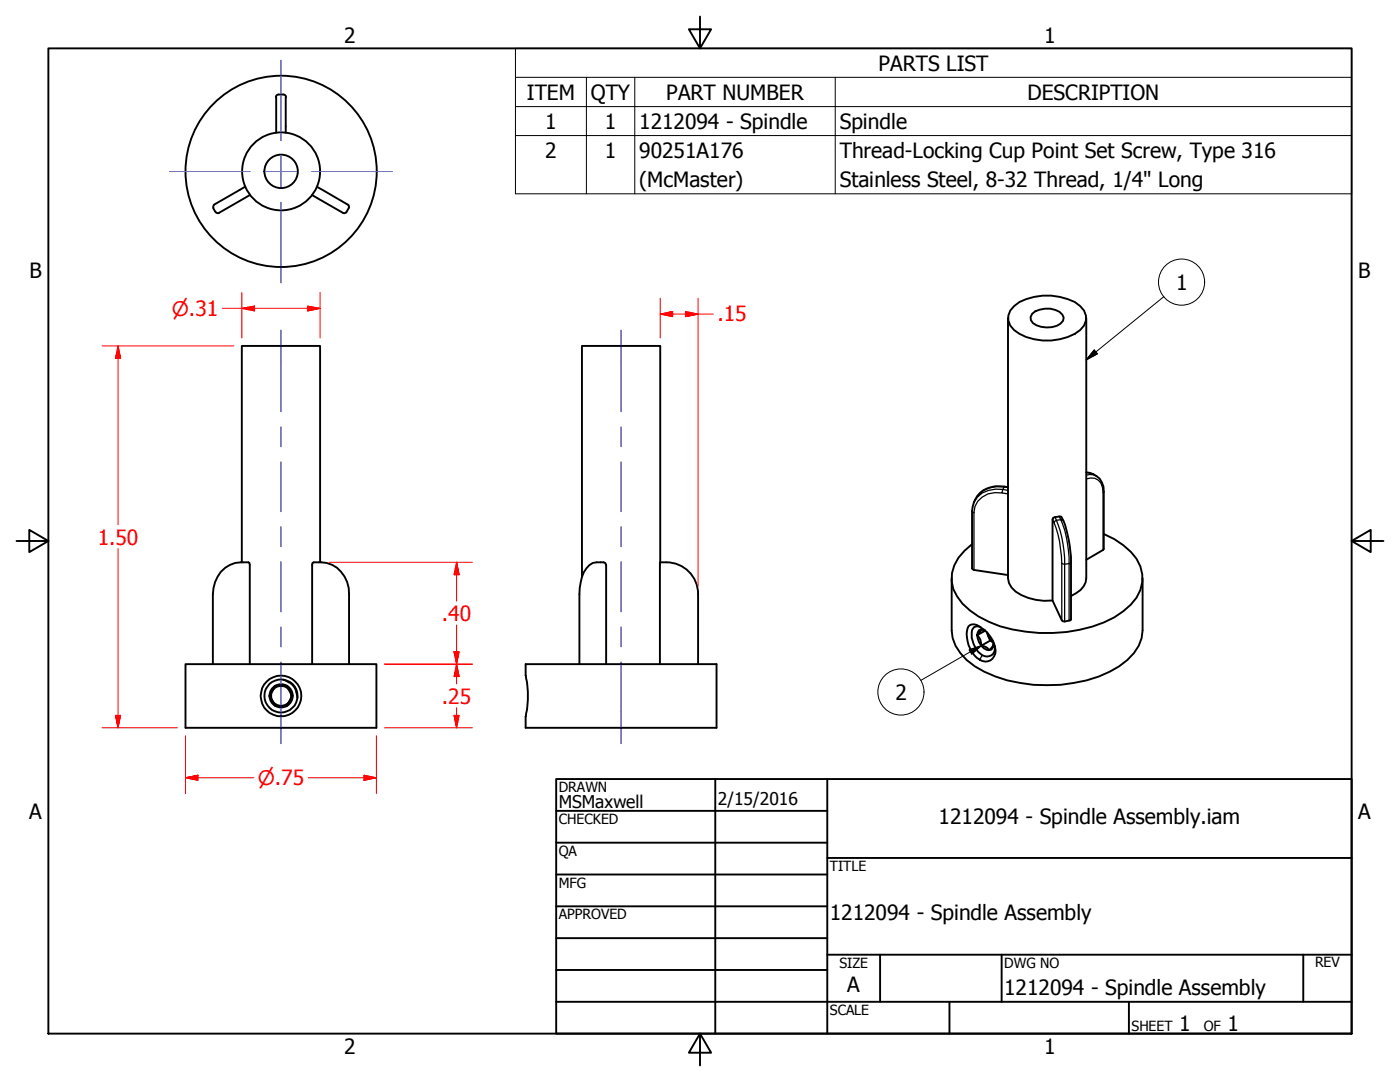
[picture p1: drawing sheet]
<svg xmlns="http://www.w3.org/2000/svg" width="279mm" height="216mm" viewBox="0 0 279 216" stroke-linecap="round" stroke-linejoin="round" font-family="sans-serif">
<!-- layer: Visible (ANSI) -->
<g fill="none" stroke="#000" stroke-width=".38">
<path d="M55.1 19.4v7.1M55.6 18.9l-.5 .2v.3M55.6 18.9h1.2l.3 .5M57 19.4v7.1M48.9 37.3l-6.2 3.5M49.8 38.9l-6.1 3.6h-.2l-.4-.2M62.3 38.9l6.2 3.6M63.2 37.3l6.2 3.5 .2 .2v.5M42.5 41.5l.5 .8M42.8 40.8l-.3 .4 .1 .3M69.6 41.5l-.6 1h-.5M201.2 63.4v52a4.1 4.1 0 0 0 2.6 3.3 11.6 11.6 0 0 0 6.3 1.1"/>
<path d="M202.4 61.1a10.2 10.2 0 0 1 7.4-2.1 10.2 10.2 0 0 1 5.8 2.1 2.99 2.99 0 0 1 0 4.7 11.3 11.3 0 0 1-13.2 0 2.99 2.99 0 0 1 0-4.7zM206 62.6a4.9 4.9 0 0 1 5.5-.4l.5 .6 .3 .6a2.35 2.35 0 0 1-2.4 1.9 5 5 0 0 1-3.8-.8l-.4-.6v-.7zM216.8 63.4v52a3.6 3.6 0 0 1-2 3l-1.1 .5M48.3 112.2v-43.2h15.6v43.2M131.8 112.2l-.1 20.3M131.8 112.2v-43.2h-15.7v46.1M131.8 112.2h1.2M133 112.2a6.3 6.3 0 0 1 6.3 6.3v14M189.9 115.4v10.4a8.8 8.8 0 0 0 4.7 7.2 29.4 29.4 0 0 0 26.8 1 12.7 12.7 0 0 0 5.9-5.2l.5-1.5 .2-1.5v-10.4M194.4 113.7l6.8 1M210.1 103.6v16.2l1.8 4M211.4 103.1l-.8 .1"/>
<path d="M220.2 109.7l-3.4 2M220.3 106.6a15 15 0 0 1 6.5 4.9 7.1 7.1 0 0 1-1.1 9.1 21.4 21.4 0 0 1-12.8 5.5 31.2 31.2 0 0 1-15.5-2 13.3 13.3 0 0 1-7.2-6.6 7.2 7.2 0 0 1 2.3-7.6l1.5-1.3M37 132.5h38.1v12.7h-38.1zM42.5 132.5v-13.9a6.1 6.1 0 0 1 7.1-6.4l.2 .1v.4v19.8M54.9 136.9h2.3l1.2 2-1.2 1.9h-2.3l-1.1-1.9zM56.5 135.6l1.2 .6M57.7 136.1a3.6 3.6 0 0 1 1.7 3.2M62.3 132.5l.1-20.2a5.9 5.9 0 0 1 7.3 6.3v13.9M104.9 132.5h38.1v12.7h-38.1v-2.3a18.8 18.8 0 0 0 0-8.1zM115.6 132.5v-13.9a7.7 7.7 0 0 1 2-5.8 3.7 3.7 0 0 1 3.2-.5l.2 .4v19.8M195 126.7a3 3 0 0 0 2.4 3l.7-.7 .1-.4M195 126.7a2.52 2.52 0 0 1 .8 2.1"/>
<path d="M195.4 125.7l.4-.1-.2 .4-.6 .7zM196.5 125.7l-.7-.1 .7 .2M196.6 125.9l-1.6 .8M197 126.2l.6 1.6 .6 .4M197 126.2a2.61 2.61 0 0 0 1.2 1.9M197.6 127.8l-1.8 1M198.1 127.8l.1 1.4-.3 .4-.5 .1a1.96 1.96 0 0 0-1.6-.9M213.4 123.8l-.9 .2"/>
<circle cx="56.1" cy="34.2" r="19.1"/>
<circle cx="56.1" cy="34.2" r="7.8"/>
<circle cx="56.1" cy="34.2" r="3.3"/>
<circle cx="56.1" cy="138.9" r="3.3"/>
<circle cx="56.1" cy="138.9" r="4.1"/>
<circle cx="56.1" cy="138.8" r="2.32"/>
<circle cx="56.1" cy="138.8" r="2"/>
</g>
<!-- layer: Visible Narrow (ANSI) -->
<g fill="none" stroke="#000" stroke-width=".25">
<path d="M200 98.4l1.2 .2M200.4 97.2a5.4 5.4 0 0 0-5.8 2.5M200.4 97.2l.8 .1M200.4 97.2l-.2 .5 1 .2M200.5 97.1l-.1 .1M216.8 94.3l1.4 .3M216.8 94.8l1.4-.1 .6 .3M216.8 95.6a2.25 2.25 0 0 1 3.2 1.7l.2 1M220.2 98.3v11.4M220.3 98.1l-.1 .2M194 102l.4 .3M194.4 100.2a4.7 4.7 0 0 1 4.3-2.6l1.5 .1-.2 .7a4.5 4.5 0 0 0-5.6 3.9"/>
<path d="M194.4 102.3v11.4M210.1 103.6l.3 .7M210.6 103.2l.2 .6M210.8 103.8l-.3 .2-.1 .3M210.8 103.8a21.9 21.9 0 0 1 1.7 8.8l-.6-.2-.1-1.4a21.7 21.7 0 0 0-1.4-6.7M211.4 103.1l.3 .6-.9 .1M211.9 112.4v11.4M212.2 103.9l-.5-.2a21.9 21.9 0 0 1 1.7 8.8M213.4 112.5l-.9 .1v11.4M213.4 112.5v11.3M213.7 112.1v.2l-.3 .2M196 130.7l-.5 .9"/>
</g>
<path d="M201.2 97.2a5.9 5.9 0 0 0-6.2 1.8 5.8 5.8 0 0 0-1 3v11.4l.4 .3M216.8 94.2a3.7 3.7 0 0 1 3.5 3.9v11.4l-.1 .2M210.6 103.2l-.4 .1-.1 .3M211.4 103.1h.3a18.2 18.2 0 0 1 2 8v12.5v.2h-.3M193.3 125a1.93 1.93 0 0 1 2.7 .4 5.7 5.7 0 0 1 2.6 5 2.11 2.11 0 0 1-1.6 1.6 2.11 2.11 0 0 1-2.1-.7 6 6 0 0 1-1.6-6.3zM195.8 125.2a1.13 1.13 0 0 0-1.3-.1 1.13 1.13 0 0 0-.6 1.1 4.9 4.9 0 0 0 2.6 4.7 1.64 1.64 0 0 0 2.1-2M211.9 123.8l.6 .2" fill="none" stroke="#000" stroke-width=".38"/>
<!-- layer: Symbol (ANSI) -->
<g fill="none" stroke="#000" stroke-width=".2">
<path d="M102.9 15.4v-5.7h166.8v5.7M102.9 15.4h166.8v5.9M102.9 15.4v23.3h166.8v-17.4M117 15.4v23.3M126.7 15.4v23.3M166.7 15.4v23.3M102.9 21.3h166.8M102.9 27.1h166.8M232.3 59.2l-15.5 12.6M218.4 69.8l.6 .8-2.2 1.2zM193.4 129.7l2.4-.9-1.9 1.7zM195.8 128.8l-12 7"/>
<circle cx="235.8" cy="56.3" r="4.6"/>
<circle cx="179.8" cy="138.1" r="4.6"/>
</g>
<!-- layer: Border (ANSI) -->
<path d="M9.7 9.7h260v196.5h-260zM139.7 3.3v6.4l-2.2-3.9h4.4l-2.2 3.9M3.3 107.9h6.4l-3.9-2.2v4.5l3.9-2.3M269.7 107.9l3.9 2.3v-4.5l-3.9 2.2h6.4M139.7 206.2l2.2 3.9h-4.4l2.2-3.9v6.4" fill="none" stroke="#000" stroke-width=".38"/>
<!-- layer: Title (ANSI) -->
<g fill="none" stroke="#000" stroke-width=".38">
<path d="M111 155.4h158.7v50.8h-158.7zM142.7 155.4v50.8M165.1 155.4v50.8M111 161.8h54.1M111 168.1h54.1M111 174.5h54.1M165.1 171.2h104.6M111 180.8h54.1M111 187.2h54.1M111 193.5h54.1M111 199.9h158.7M165.1 190.5h104.6"/>
<path d="M175.6 190.5v9.4M189.5 199.9v6.3M199.9 190.5v9.4M225.3 199.9v6.3M260.1 190.5v9.4"/>
</g>
<!-- layer: Centerline (ANSI) -->
<g fill="none" stroke="#00f" stroke-width=".2">
<path d="M56.1 65.8v16.4M124 65.8v16.4M56.1 85.2v4M56.1 92.1v10M124 85.2v4M124 92.1v10M56.1 105.1v4M56.1 112.1v10M124 105.1v4M124 112.1v10M56.1 125.1v4M56.1 132.1v16.3"/>
<path d="M124 125.1v4M124 132.1v16.3"/>
</g>
<!-- layer: Center Mark (ANSI) -->
<path d="M56.1 12v16.1M33.8 34.2h16.1M52.9 34.2h6.3M56.1 31.1v6.3M62.2 34.2h16.1M56.1 40.4v16.1" fill="none" stroke="#00f" stroke-width=".2"/>
<!-- layer: Symbol (ANSI) -->
<path d="M218.4 69.8l-1.6 2zM218.4 69.8l.6 .8-2.2 1.2zM193.9 130.5l1.9-1.7zM193.4 129.7l2.4-.9-1.9 1.7z" fill="#000" stroke="#000" stroke-width=".2"/>
<!-- layer: Dimension (ANSI) -->
<g fill="none" stroke="#f00" stroke-width=".2">
<path d="M48.3 58.4v9M63.9 58.4v9M131.8 59.5v7.9M139.3 59.5v57.5M20.4 69h26.3M23.6 69l.5 2.5h-1zM23.6 69v35.7M44.4 61.5h19.5M48.3 61.5l2.5-.4v.9zM61.4 61.1l2.5 .4-2.5 .5zM131.8 62.7l2.4-.5v1zM131.8 62.7h10.6"/>
<path d="M136.8 62.2l2.5 .5-2.5 .5zM23.6 109.5v35.7M65.7 112.2h28.6M91.1 112.2l.5 2.5h-1zM91.1 112.2v7.8M76.7 132.5h17.6M90.6 130h1l-.5 2.5zM91.1 132.5l.5 2.5h-1zM91.1 124.7v11.8M20.4 145.2h15M23.1 142.7h1l-.5 2.5zM37 155.2l2.5-.5v1z"/>
<path d="M37 155.2h13.7M37 146.8v11.6M61.5 155.2h13.6M72.6 154.7l2.5 .5-2.5 .5zM75.1 146.8v11.6M76.7 145.2h17.6M90.6 142.7h1l-.5 2.5zM91.1 141.2v4"/>
</g>
<g fill="#f00" stroke="#f00" stroke-width=".2">
<path d="M23.6 69l.5 2.5z"/>
<path d="M23.6 69l.5 2.5h-1z"/>
<path d="M23.1 142.7l.5 2.5z"/>
<path d="M23.1 142.7h1l-.5 2.5z"/>
<path d="M37 155.2l2.5-.5z"/>
<path d="M37 155.2l2.5-.5v1z"/>
<path d="M72.6 155.7l2.5-.5z"/>
<path d="M72.6 154.7l2.5 .5-2.5 .5z"/>
<path d="M48.3 61.5l2.5-.4z"/>
<path d="M48.3 61.5l2.5-.4v.9z"/>
<path d="M61.4 62l2.5-.5z"/>
<path d="M61.4 61.1l2.5 .4-2.5 .5z"/>
<path d="M90.6 130l.5 2.5z"/>
<path d="M90.6 130h1l-.5 2.5z"/>
<path d="M91.1 112.2l.5 2.5z"/>
<path d="M91.1 112.2l.5 2.5h-1z"/>
<path d="M90.6 142.7l.5 2.5z"/>
<path d="M90.6 142.7h1l-.5 2.5z"/>
<path d="M91.1 132.5l.5 2.5z"/>
<path d="M91.1 132.5l.5 2.5h-1z"/>
<path d="M136.8 63.2l2.5-.5z"/>
<path d="M136.8 62.2l2.5 .5-2.5 .5z"/>
<path d="M131.8 62.7l2.4-.5z"/>
<path d="M131.8 62.7l2.4-.5v1z"/>
</g>
<g font-size="4.2">
<text x="68.7" y="8.6">2</text>
<text x="208.4" y="8.6">1</text>
<text x="175.3" y="14.1">PARTS LIST</text>
<text x="105.2" y="19.9">ITEM</text>
<text x="117.9" y="19.9">QTY</text>
<text x="133" y="19.9">PART NUMBER</text>
<text x="205" y="19.9">DESCRIPTION</text>
<text x="108.8" y="25.7">1</text>
<text x="120.7" y="25.7">1</text>
<text x="127.6" y="25.8">1212094 - Spindle</text>
<text x="167.6" y="25.8">Spindle</text>
<text x="108.8" y="31.5">2</text>
<text x="120.7" y="31.5">1</text>
<text x="127.6" y="31.5">90251A176</text>
<text x="167.6" y="31.6">Thread-Locking Cup Point Set Screw, Type 316</text>
<text x="127.6" y="37.3">(McMaster)</text>
<text x="167.6" y="37.3">Stainless Steel, 8-32 Thread, 1/4&quot; Long</text>
<text x="5.9" y="55.5">B</text>
<text x="234.7" y="57.8">1</text>
<text x="271.1" y="55.5">B</text>
<text x="178.7" y="139.6">2</text>
<text x="5.8" y="163.4">A</text>
<text x="187.3" y="164.5">1212094 - Spindle Assembly.iam</text>
<text x="271" y="163.4">A</text>
<text x="165.6" y="183.5">1212094 - Spindle Assembly</text>
<text x="169.1" y="198">A</text>
<text x="200.4" y="198.6">1212094 - Spindle Assembly</text>
<text x="235.3" y="205.7">1</text>
<text x="245" y="205.7">1</text>
<text x="68.7" y="210.3">2</text>
<text x="208.4" y="210.3">1</text>
</g>
<g font-size="4.2" fill="#f00">
<text x="143.2" y="64.1">.15</text>
<text x="19.5" y="108.6">1.50</text>
<text x="88.2" y="123.9">.40</text>
<text x="88.2" y="140.4">.25</text>
</g>
<g font-size="4" fill="#f00">
<text x="34.3" y="63">⌀.31</text>
<text x="51.4" y="156.7">⌀.75</text>
</g>
<g font-size="3.5">
<text x="111.5" y="161.2">MSMaxwell</text>
<text x="143.3" y="160.7">2/15/2016</text>
</g>
<g font-size="2.8">
<text x="111.5" y="158">DRAWN</text>
<text x="111.5" y="164.4">CHECKED</text>
<text x="111.5" y="170.8">QA</text>
<text x="165.6" y="173.7">TITLE</text>
<text x="111.5" y="177.1">MFG</text>
<text x="111.5" y="183.5">APPROVED</text>
<text x="167.5" y="193.1">SIZE</text>
<text x="200.4" y="193.1">DWG NO</text>
<text x="262.4" y="193">REV</text>
<text x="165.6" y="202.5">SCALE</text>
<text x="225.8" y="205.7">SHEET</text>
<text x="240.2" y="205.7">OF</text>
</g>
</svg>
